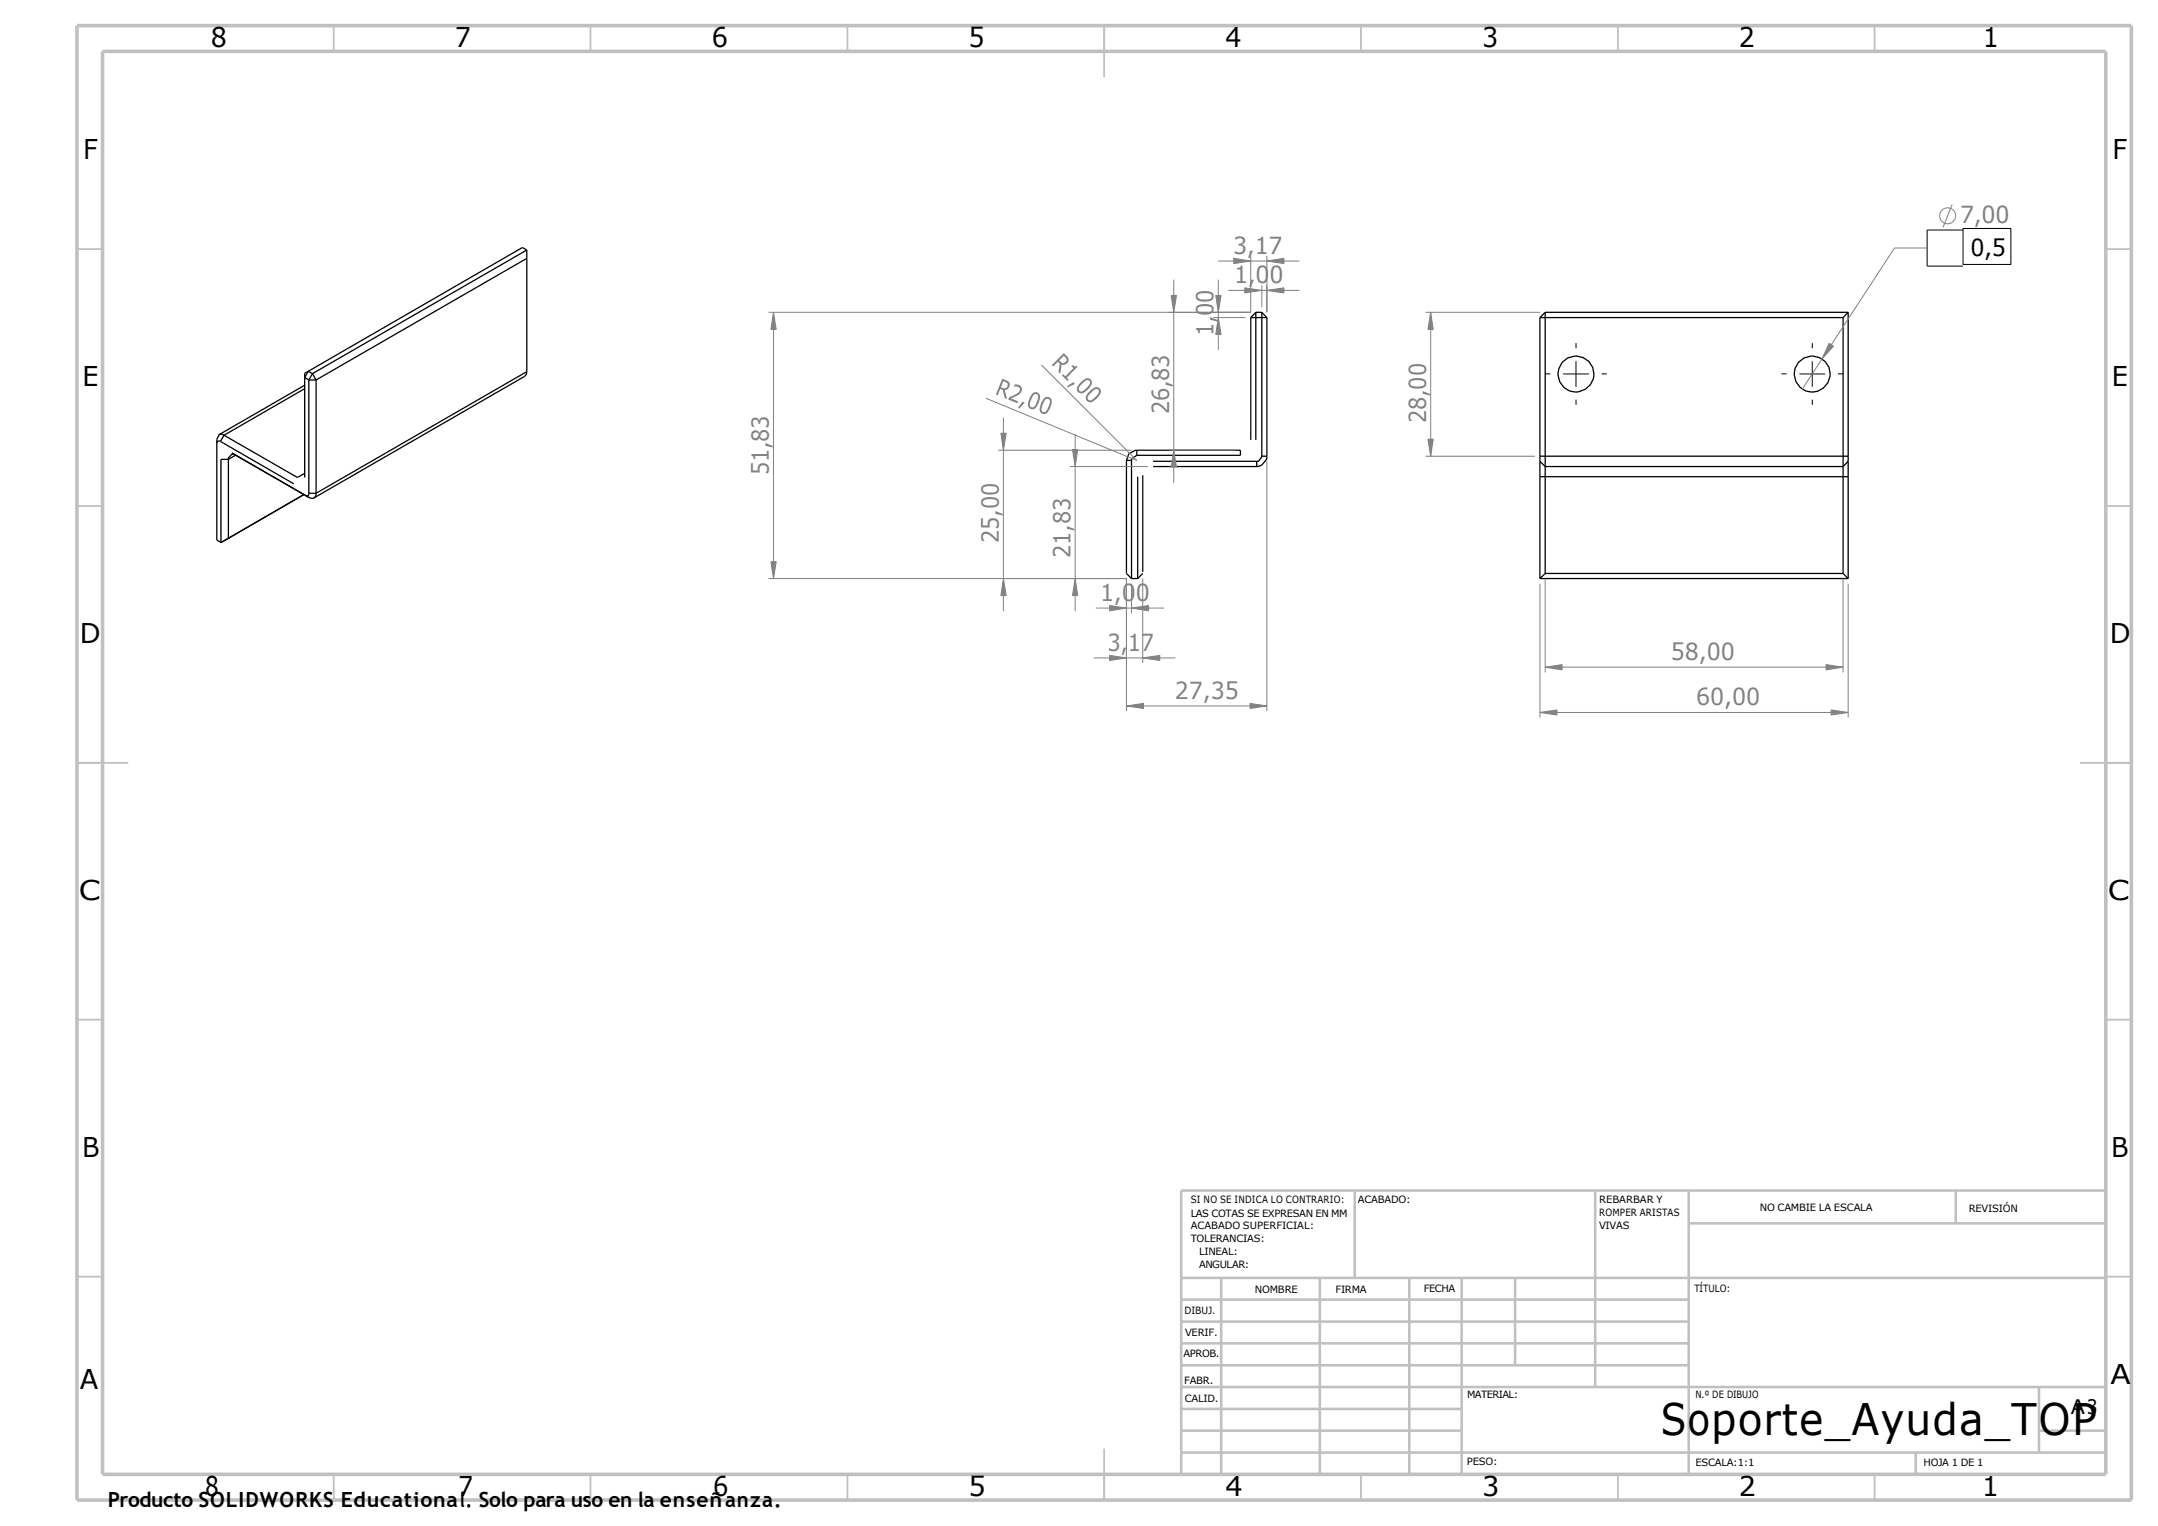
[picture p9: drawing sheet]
<svg xmlns="http://www.w3.org/2000/svg" width="420mm" height="297mm" viewBox="0 0 420 297" stroke-linecap="round" stroke-linejoin="round" font-family="sans-serif">
<g fill="none" stroke="#000" stroke-width=".25">
<path d="M102.6 48.7l-41.8 24M102.6 48.7v23.6M102.6 50.3l-41.1 23.7M102.6 48.7l-.9-.5-41.7 24.1M59.3 75l-16.7 9.6M59.3 75.7l-15.7 9M60 72.3l-.7 1.2 .8 .5M60 72.3l.8 .4M60 72.3l-.7 .4v20.2M60.1 74h1.4M60.1 74v22M60.8 72.7l-.7 1.3"/>
<path d="M60.8 72.7l.7 1.3M61.5 74v22M102.6 72.3l-.1 .5-.4 .5-41 23.6M102.6 72.3l-41.1 23.7M243.5 61.8h3.2M243.5 61.8v23.8M244.5 60.8v24.8M244.5 60.8l-1 1M244.5 60.8h1.2M245.7 60.8v28M245.7 60.8l1 1M246.7 61.8v27"/>
<path d="M299.8 61.8h59M299.8 61.8v27M300.8 60.8v30M300.8 60.8h59M300.8 60.8l-1 1M358.8 61.8v29M359.8 60.8l-1 1M359.8 60.8v28M42.9 85.9a.44 .44 0 0 0-.5 0 .44 .44 0 0 0-.2 .4M42.9 85.9l14.3 8.3M43.6 84.7l-.5-.2-.4 .1-.5 .9v19.6l.8 .5M43.6 84.7l14.3 8.2 1.4-.8"/>
<path d="M43.6 84.7l-.7 1.2M44.5 89.4h-1.5v16.2M44.5 89.4v15.4l-1.5 .8M45.9 88.6l-.7-.2-.7 .7v.3M45.9 88.6l-.7-.4 14.9 8.6M45.9 88.6l-1.4 .8M59.2 96.3l-16.2 9.3M60.1 96a.42 .42 0 0 1-.2 .5 .42 .42 0 0 1-.5-.1l.7 .4M60.1 96h1.4M61.5 96a.86 .86 0 0 1-.4 .9 .86 .86 0 0 1-1-.1M219.3 89.6h1M219.3 89.6v22l1 1"/>
<path d="M220.3 89.6v23M221.3 88.6l-.9 .7-.1 .3M221.3 87.6l-.3 .1-1.2 .6-.5 1.3M221.3 87.6h20.2v1h-20.2M221.3 87.6v1M221.5 92.8v19.8M224.5 89.8h20.2M224.5 90.8h20.2M244.7 89.8v1M245.7 88.8l-.6 .9-.4 .1M245.7 88.8h1M246.7 88.8l-.1 .7-.9 1-1 .3"/>
<path d="M299.8 88.8v1M299.8 89.8v3M299.8 88.8h60M299.8 92.8v19.8M299.8 89.8l1 1M299.8 92.8h60M300.8 90.8v20.8M300.8 90.8h58M358.8 90.8v20.8M359.8 88.8v1M359.8 89.8v3M359.8 92.8v19.8"/>
<path d="M359.8 89.8l-1 1M220.3 112.6h1.2M222.5 111.6l-1 1M299.8 112.6h60M300.8 111.6h58M300.8 111.6l-1 1M358.8 111.6l1 1"/>
<circle cx="306.8" cy="72.8" r="3.5"/>
<circle cx="352.8" cy="72.8" r="3.5"/>
</g>
<g fill="none" stroke="#808080" stroke-width=".19">
<path d="M380.1 39.8l-1.8 4.5M228 57.5h1.1l-.6 3.3zM228.5 54.4v39.6M236.7 57.5h1l-.5 3.3zM237.2 50.8h15.8M237.2 54.4v13.8M239.1 56.5h13.9M240.2 50.3l3.3 .5-3.3 .5zM242.4 56l3.3 .5-3.3 .5zM243.5 49.8v11h-93.9M245.7 55.5v4.3M246.7 50.8l3.3-.5v1z"/>
<path d="M246.7 56.5l3.3-.5v1zM246.7 49.8v11M375.2 48.3h-6.3l-14.2 21.6M150.6 60.8l.5 3.3h-1zM150.6 60.8v51.8M202.8 71.1l18.5 18.5-29.4-12.1M236.2 61.8h6.3M237.2 61.8l.5 3.3h-1zM277.6 60.8h22.2M278.5 60.8l.5 3.3h-1zM278.5 60.8v28M354.7 69.9l-3.8 5.8"/>
<path d="M356.1 66.8l.9 .6-2.3 2.5zM194.4 87.6h25.9M194.9 84.3h1l-.5 3.3zM195.4 81.3v37.7M208.3 90.8h15.2M208.8 87.5h1l-.5 3.3zM209.3 84.5v34.5M227.5 87.6h13M228.5 87.6l.6 3.3h-1.1zM246.7 89.8v48.6M277.6 88.8h21.2M278 85.5h1l-.5 3.3z"/>
<path d="M149.6 112.6h69.7v25.8M150.1 109.3h1l-.5 3.3zM195.4 112.6l.5 3.3h-1zM209.3 112.6l.5 3.3h-1zM213.4 118.4h13.3M216 117.9l3.3 .5-3.3 .5zM220.3 118.4l3.3-.5v1zM220.3 113.6v5.8M222.5 112.6v16.5M299.8 113.6v26.1M300.8 112.6v18.3M358.8 112.6v18.3"/>
<path d="M359.8 113.6v26.1M213 128.1h15.8M216 127.6l3.3 .5-3.3 .5zM219.3 137.4l3.3-.5v1zM219.3 137.4h27.4M222.5 128.1l3.3-.5v1zM243.4 136.9l3.3 .5-3.3 .5zM299.8 138.7l3.3-.5v1zM299.8 138.7h60M300.8 129.9l3.3-.5v1zM300.8 129.9h58M355.5 129.4l3.3 .5-3.3 .5z"/>
<path d="M356.5 138.2l3.3 .5-3.3 .5z"/>
<circle cx="379.2" cy="42" r="1.55"/>
</g>
<path d="M301.9 72.8h-1.1M306.8 67.8v-1M306.8 77.8v1M311.8 72.8h1.1M347.8 72.8h-.9M352.8 67.8v-1M352.8 77.8v1M357.9 72.8h1" fill="none" stroke="#000" stroke-width=".19" stroke-dasharray="1.4 .5" stroke-linecap="butt"/>
<path d="M382.2 44.8h-7v7h7M304.3 72.8h5M306.8 70.3v5M350.3 72.8h5M352.8 70.3v5" fill="none" stroke="#000" stroke-width=".19"/>
<g fill="none" stroke="#c0c0c0" stroke-width=".35">
<path d="M65 5v5M115 5v5M165 5v5M215 5v10M265 5v5M315 5v5M365 5v5M15 48.5h5M410 48.5h5M15 98.5h5M410 98.5h5M15 148.5h10"/>
<path d="M405 148.5h10M15 198.5h5M410 198.5h5M15 248.5h5M410 248.5h5M65 287v5M115 287v5M165 287v5M215 282v10M265 287v5M315 287v5M365 287v5"/>
</g>
<g fill="none" stroke="#c0c0c0" stroke-width=".5">
<path d="M263.8 231.8v17M310.6 231.8v38.2M328.8 231.8v55.2M328.8 238.1h81.2M380.8 231.8v6.3M410 231.8h-180v55.2M230 248.8h180M230 257.3h98.8M230 253h98.8M237.8 248.8v38.2M257 248.8v38.2M274.4 248.8v38.2"/>
<path d="M284.6 248.8v38.2M295 248.8v17M230 265.8h98.8M230 261.5h98.8M230 278.5h54.6M230 274.3h54.6M230 270h180M397 278.5h13M397 270v12.8M230 282.8h180M373 282.8v4.2"/>
</g>
<path d="M15 5h400v287h-400zM20 10h390v277h-390z" fill="none" stroke="#c0c0c0" stroke-width=".7" stroke-linecap="butt"/>
<g fill="#808080">
<path d="M150.1 109.3h1l-.5 3.3z"/>
<path d="M150.6 60.8l.5 3.3h-1z"/>
<path d="M195.4 112.6l.5 3.3h-1z"/>
<path d="M194.9 84.3h1l-.5 3.3z"/>
<path d="M209.3 112.6l.5 3.3h-1z"/>
<path d="M208.8 87.5h1l-.5 3.3z"/>
<path d="M216 127.6l3.3 .5-3.3 .5z"/>
<path d="M216 117.9l3.3 .5-3.3 .5z"/>
<path d="M219.3 137.4l3.3-.5v1z"/>
<path d="M220.3 118.4l3.3-.5v1z"/>
<path d="M222.5 128.1l3.3-.5v1z"/>
<path d="M228.5 87.6l.6 3.3h-1.1z"/>
<path d="M228 57.5h1.1l-.6 3.3z"/>
<path d="M237.2 61.8l.5 3.3h-1z"/>
<path d="M236.7 57.5h1l-.5 3.3z"/>
<path d="M240.2 50.3l3.3 .5-3.3 .5z"/>
<path d="M242.4 56l3.3 .5-3.3 .5z"/>
<path d="M243.4 136.9l3.3 .5-3.3 .5z"/>
<path d="M246.7 56.5l3.3-.5v1z"/>
<path d="M246.7 50.8l3.3-.5v1z"/>
<path d="M278 85.5h1l-.5 3.3z"/>
<path d="M278.5 60.8l.5 3.3h-1z"/>
<path d="M299.8 138.7l3.3-.5v1z"/>
<path d="M300.8 129.9l3.3-.5v1z"/>
<path d="M356.1 66.8l.9 .6-2.3 2.5z"/>
<path d="M355.5 129.4l3.3 .5-3.3 .5z"/>
<path d="M356.5 138.2l3.3 .5-3.3 .5z"/>
</g>
<path d="M222.5 92.5v18.8" fill="none" stroke="#000" stroke-width=".25"/>
<g fill="#808080">
<path d="M195.1 73.7l.8 .3a.97 .97 0 0 1 .7 1.1 .97 .97 0 0 1-1 .8l.5 1.8-.5-.2-.4-1.6-.5-.2-.5 1.2-.3-.1zM195.4 74.2l-.5 1.2a.75 .75 0 0 0 .9 .2 .75 .75 0 0 0 .4-.8l-.2-.3zM197.6 74.8a1.08 1.08 0 0 1 1.4 .7 1.08 1.08 0 0 1-.8 1.4l-1.4 .7 1.4 .5-.1 .4-1.8-.7 .2-.5 .7-.3a1.57 1.57 0 0 0 1.3-1.4 1.01 1.01 0 0 0-1.1-.3zM199.1 78.2l.4 .2-1 1.1-.3-.1zM200.9 76.7a.9 .9 0 0 1 1.2-.2 .9 .9 0 0 1 .4 1.1 2.26 2.26 0 0 1-1.5 2.1 1.03 1.03 0 0 1-.7-1.7zM201.3 76.9l-.5 .9a1.14 1.14 0 0 0 0 1.5 1.28 1.28 0 0 0 1.2-1.3 .82 .82 0 0 0-.3-1.3zM203.2 77.6a.9 .9 0 0 1 1.2-.2 .9 .9 0 0 1 .3 1.2 2.26 2.26 0 0 1-1.4 2 1.03 1.03 0 0 1-.7-1.7zM203.5 77.8l-.5 .9a1.16 1.16 0 0 0 .1 1.5 1.28 1.28 0 0 0 1.1-1.3 .83 .83 0 0 0-.3-1.3z"/>
<path d="M204.8 71.1l2.3-2.4 .6 .6a.97 .97 0 0 1 .2 1.3 .97 .97 0 0 1-1.2 .4l-.3 1.7-.3-.3 .2-1.6-.3-.4-1 1zM207.1 69.3l-.9 .9a.75 .75 0 0 0 .8 .5 .75 .75 0 0 0 .7-.6l-.1-.3zM206.8 73.1l.2-.3 .4 .5 1.6-1.6-.4-.4 .2-.3a.52 .52 0 0 0 .8 .2l.2 .2-2.1 2.1 .4 .4-.3 .3zM207.7 75.2l1.3-.8 .3 .3-1.4 .7zM210.4 74.4l.3-.3a.97 .97 0 0 1 1.2-.5 .97 .97 0 0 1 .7 1.1 3.3 3.3 0 0 1-2.2 1.9 1 1 0 0 1-.8-.9 1 1 0 0 1 .6-1zM210.7 74.7a1.15 1.15 0 0 0-.5 1.4 .89 .89 0 0 0 1.2-.4l.2-.2a1.14 1.14 0 0 0 .5-1.4 .9 .9 0 0 0-1.2 .4zM212.2 76.1l.3-.2a.98 .98 0 0 1 1.1-.5 .98 .98 0 0 1 .7 1 3.3 3.3 0 0 1-2.1 1.9 1 1 0 0 1-.8-.8 1 1 0 0 1 .5-1.1zM212.4 76.4a1.15 1.15 0 0 0-.5 1.4 1.28 1.28 0 0 0 1.5-.7 .82 .82 0 0 0 .3-1.3 1.35 1.35 0 0 0-1.3 .6z"/>
</g>
<path d="M382.2 44.5h9.3v7h-9.3z" fill="none" stroke="#000" stroke-width=".19"/>
<text font-size="8.5" x="323.4" y="279.4">Soporte_Ayuda_TOP</text>
<g font-size="5.3">
<text x="41.1" y="9.1">8</text>
<text x="88.6" y="9.1">7</text>
<text x="138.6" y="9.1">6</text>
<text x="188.6" y="9.1">5</text>
<text x="238.6" y="9.1">4</text>
<text x="288.6" y="9.1">3</text>
<text x="338.6" y="9.1">2</text>
<text x="386.1" y="9.1">1</text>
<text x="16.2" y="31">F</text>
<text x="411.3" y="31">F</text>
<text x="16.1" y="75.2">E</text>
<text x="411.1" y="75.2">E</text>
<text x="15.5" y="125.2">D</text>
<text x="410.8" y="125.2">D</text>
<text x="15.4" y="175.2">C</text>
<text x="410.4" y="175.2">C</text>
<text x="16" y="225.2">B</text>
<text x="411" y="225.2">B</text>
<text x="410.9" y="269.5">A</text>
<text x="15.5" y="270.3">A</text>
<text x="39.9" y="291.3">8</text>
<text x="89.2" y="291.3">7</text>
<text x="138.8" y="291.3">6</text>
<text x="188.6" y="291.3">5</text>
<text x="238.6" y="291.3">4</text>
<text x="288.6" y="291.3">3</text>
<text x="338.6" y="291.3">2</text>
<text x="385.9" y="291.3">1</text>
</g>
<g font-size="4.6" fill="#808080">
<text x="381.6" y="43.4">7,00</text>
<text x="240.1" y="49.5">3,17</text>
<text x="240.3" y="55.2">1,00</text>
<text x="236.3" y="65.5" transform="rotate(-90 236.3 65.5)">1,00</text>
<text x="227.7" y="80.6" transform="rotate(-90 227.7 80.6)">26,83</text>
<text x="277.6" y="82.3" transform="rotate(-90 277.6 82.3)">28,00</text>
<text x="149.7" y="92.6" transform="rotate(-90 149.7 92.6)">51,83</text>
<text x="194.5" y="105.6" transform="rotate(-90 194.5 105.6)">25,00</text>
<text x="208.4" y="108.6" transform="rotate(-90 208.4 108.6)">21,83</text>
<text x="214.2" y="117">1,00</text>
<text x="215.6" y="126.8">3,17</text>
<text x="325.3" y="128.5">58,00</text>
<text x="228.8" y="136.1">27,35</text>
<text x="330.2" y="137.2">60,00</text>
</g>
<text font-size="4.6" x="383.7" y="49.7">0,5</text>
<text font-size="4.1" x="21" y="293.4">Producto SOLIDWORKS Educational. Solo para uso en la enseñanza.</text>
<text font-size="3.9" x="403.2" y="275.2">A3</text>
<g font-size="1.9">
<text x="231.8" y="234.3">SI NO SE INDICA LO CONTRARIO:</text>
<text x="231.8" y="236.8">LAS COTAS SE EXPRESAN EN MM</text>
<text x="231.8" y="239.3">ACABADO SUPERFICIAL:</text>
<text x="264.4" y="234.3">ACABADO:</text>
<text x="311.3" y="234.2">REBARBAR Y</text>
<text x="311.3" y="236.7">ROMPER ARISTAS</text>
<text x="311.3" y="239.2">VIVAS</text>
<text x="342.6" y="235.7">NO CAMBIE LA ESCALA</text>
<text x="383.3" y="235.9">REVISIÓN</text>
<text x="231.8" y="241.8">TOLERANCIAS:</text>
<text x="233.5" y="244.3">LINEAL:</text>
<text x="233.5" y="246.8">ANGULAR:</text>
<text x="244.3" y="251.7">NOMBRE</text>
<text x="260" y="251.6">FIRMA</text>
<text x="277.2" y="251.6">FECHA</text>
<text x="329.9" y="251.6">TÍTULO:</text>
<text x="230.6" y="255.7">DIBUJ.</text>
<text x="230.7" y="260">VERIF.</text>
<text x="230.4" y="264.1">APROB.</text>
<text x="230.6" y="269.4">FABR.</text>
<text x="230.7" y="272.8">CALID.</text>
<text x="285.6" y="272.2">MATERIAL:</text>
<text x="330.1" y="272.2">N.º DE DIBUJO</text>
<text x="285.6" y="285.2">PESO:</text>
<text x="330.1" y="285.3">ESCALA:1:1</text>
<text x="374.5" y="285.3">HOJA 1 DE 1</text>
</g>
</svg>
